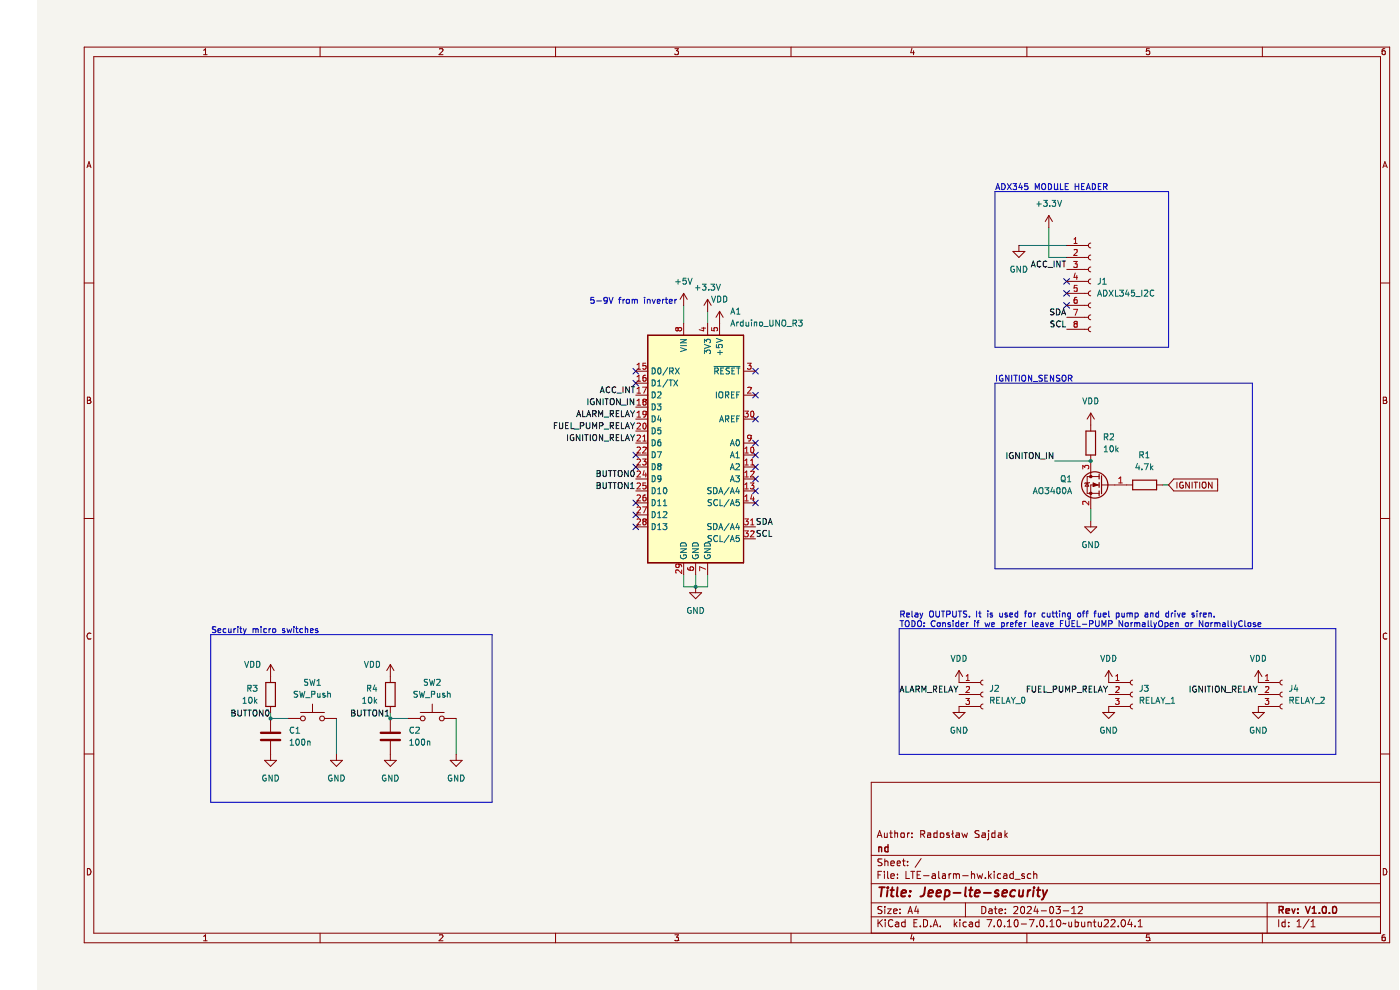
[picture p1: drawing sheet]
(kicad_sch (version 20230121) (generator eeschema)

 (paper "A4")

 (title_block
  (title "Jeep-lte-security")
  (date "2024-03-12")
  (rev "V1.0.0")
  (company "nd")
  (comment 1 "Author: Radosław Sajdak"))

 (lib_symbols
  (symbol "Connector:Conn_01x03_Socket" (pin_names (offset 1.016) hide) (in_bom yes) (on_board yes)
   (property "Reference" "J" (at 0 5.08 0) (effects (font (size 1.27 1.27))))
   (property "Value" "Conn_01x03_Socket" (at 0 -5.08 0) (effects (font (size 1.27 1.27))))
   (property "Footprint" "" (at 0 0 0) (effects (font (size 1.27 1.27)) hide))
   (property "Datasheet" "~" (at 0 0 0) (effects (font (size 1.27 1.27)) hide))
   (property "ki_locked" "" (at 0 0 0) (effects (font (size 1.27 1.27))))
   (symbol "Conn_01x03_Socket_1_1"
    (arc (start 0 -2.032) (mid -0.5058 -2.54) (end 0 -3.048) (stroke (width 0.1524) (type default)) (fill (type none)))
    (polyline (pts (xy -1.27 -2.54) (xy -0.508 -2.54)) (stroke (width 0.1524) (type default)) (fill (type none)))
    (polyline (pts (xy -1.27 0) (xy -0.508 0)) (stroke (width 0.1524) (type default)) (fill (type none)))
    (polyline (pts (xy -1.27 2.54) (xy -0.508 2.54)) (stroke (width 0.1524) (type default)) (fill (type none)))
    (arc (start 0 0.508) (mid -0.5058 0) (end 0 -0.508) (stroke (width 0.1524) (type default)) (fill (type none)))
    (arc (start 0 3.048) (mid -0.5058 2.54) (end 0 2.032) (stroke (width 0.1524) (type default)) (fill (type none)))
    (pin passive line (at -5.08 2.54 0) (length 3.81) (name "Pin_1" (effects (font (size 1.27 1.27)))) (number "1" (effects (font (size 1.27 1.27)))))
    (pin passive line (at -5.08 0 0) (length 3.81) (name "Pin_2" (effects (font (size 1.27 1.27)))) (number "2" (effects (font (size 1.27 1.27)))))
    (pin passive line (at -5.08 -2.54 0) (length 3.81) (name "Pin_3" (effects (font (size 1.27 1.27)))) (number "3" (effects (font (size 1.27 1.27)))))))
  (symbol "Connector:Conn_01x08_Socket" (pin_names (offset 1.016) hide) (in_bom yes) (on_board yes)
   (property "Reference" "J" (at 0 10.16 0) (effects (font (size 1.27 1.27))))
   (property "Value" "Conn_01x08_Socket" (at 0 -12.7 0) (effects (font (size 1.27 1.27))))
   (property "Footprint" "" (at 0 0 0) (effects (font (size 1.27 1.27)) hide))
   (property "Datasheet" "~" (at 0 0 0) (effects (font (size 1.27 1.27)) hide))
   (property "ki_locked" "" (at 0 0 0) (effects (font (size 1.27 1.27))))
   (symbol "Conn_01x08_Socket_1_1"
    (arc (start 0 -9.652) (mid -0.5058 -10.16) (end 0 -10.668) (stroke (width 0.1524) (type default)) (fill (type none)))
    (arc (start 0 -7.112) (mid -0.5058 -7.62) (end 0 -8.128) (stroke (width 0.1524) (type default)) (fill (type none)))
    (arc (start 0 -4.572) (mid -0.5058 -5.08) (end 0 -5.588) (stroke (width 0.1524) (type default)) (fill (type none)))
    (arc (start 0 -2.032) (mid -0.5058 -2.54) (end 0 -3.048) (stroke (width 0.1524) (type default)) (fill (type none)))
    (polyline (pts (xy -1.27 -10.16) (xy -0.508 -10.16)) (stroke (width 0.1524) (type default)) (fill (type none)))
    (polyline (pts (xy -1.27 -7.62) (xy -0.508 -7.62)) (stroke (width 0.1524) (type default)) (fill (type none)))
    (polyline (pts (xy -1.27 -5.08) (xy -0.508 -5.08)) (stroke (width 0.1524) (type default)) (fill (type none)))
    (polyline (pts (xy -1.27 -2.54) (xy -0.508 -2.54)) (stroke (width 0.1524) (type default)) (fill (type none)))
    (polyline (pts (xy -1.27 0) (xy -0.508 0)) (stroke (width 0.1524) (type default)) (fill (type none)))
    (polyline (pts (xy -1.27 2.54) (xy -0.508 2.54)) (stroke (width 0.1524) (type default)) (fill (type none)))
    (polyline (pts (xy -1.27 5.08) (xy -0.508 5.08)) (stroke (width 0.1524) (type default)) (fill (type none)))
    (polyline (pts (xy -1.27 7.62) (xy -0.508 7.62)) (stroke (width 0.1524) (type default)) (fill (type none)))
    (arc (start 0 0.508) (mid -0.5058 0) (end 0 -0.508) (stroke (width 0.1524) (type default)) (fill (type none)))
    (arc (start 0 3.048) (mid -0.5058 2.54) (end 0 2.032) (stroke (width 0.1524) (type default)) (fill (type none)))
    (arc (start 0 5.588) (mid -0.5058 5.08) (end 0 4.572) (stroke (width 0.1524) (type default)) (fill (type none)))
    (arc (start 0 8.128) (mid -0.5058 7.62) (end 0 7.112) (stroke (width 0.1524) (type default)) (fill (type none)))
    (pin passive line (at -5.08 7.62 0) (length 3.81) (name "Pin_1" (effects (font (size 1.27 1.27)))) (number "1" (effects (font (size 1.27 1.27)))))
    (pin passive line (at -5.08 5.08 0) (length 3.81) (name "Pin_2" (effects (font (size 1.27 1.27)))) (number "2" (effects (font (size 1.27 1.27)))))
    (pin passive line (at -5.08 2.54 0) (length 3.81) (name "Pin_3" (effects (font (size 1.27 1.27)))) (number "3" (effects (font (size 1.27 1.27)))))
    (pin passive line (at -5.08 0 0) (length 3.81) (name "Pin_4" (effects (font (size 1.27 1.27)))) (number "4" (effects (font (size 1.27 1.27)))))
    (pin passive line (at -5.08 -2.54 0) (length 3.81) (name "Pin_5" (effects (font (size 1.27 1.27)))) (number "5" (effects (font (size 1.27 1.27)))))
    (pin passive line (at -5.08 -5.08 0) (length 3.81) (name "Pin_6" (effects (font (size 1.27 1.27)))) (number "6" (effects (font (size 1.27 1.27)))))
    (pin passive line (at -5.08 -7.62 0) (length 3.81) (name "Pin_7" (effects (font (size 1.27 1.27)))) (number "7" (effects (font (size 1.27 1.27)))))
    (pin passive line (at -5.08 -10.16 0) (length 3.81) (name "Pin_8" (effects (font (size 1.27 1.27)))) (number "8" (effects (font (size 1.27 1.27)))))))
  (symbol "Device:C" (pin_numbers hide) (pin_names (offset 0.254)) (in_bom yes) (on_board yes)
   (property "Reference" "C" (at 0.635 2.54 0) (effects (font (size 1.27 1.27)) (justify left)))
   (property "Value" "C" (at 0.635 -2.54 0) (effects (font (size 1.27 1.27)) (justify left)))
   (property "Footprint" "" (at 0.9652 -3.81 0) (effects (font (size 1.27 1.27)) hide))
   (property "Datasheet" "~" (at 0 0 0) (effects (font (size 1.27 1.27)) hide))
   (symbol "C_0_1"
    (polyline (pts (xy -2.032 -0.762) (xy 2.032 -0.762)) (stroke (width 0.508) (type default)) (fill (type none)))
    (polyline (pts (xy -2.032 0.762) (xy 2.032 0.762)) (stroke (width 0.508) (type default)) (fill (type none))))
   (symbol "C_1_1"
    (pin passive line (at 0 3.81 270) (length 2.794) (name "~" (effects (font (size 1.27 1.27)))) (number "1" (effects (font (size 1.27 1.27)))))
    (pin passive line (at 0 -3.81 90) (length 2.794) (name "~" (effects (font (size 1.27 1.27)))) (number "2" (effects (font (size 1.27 1.27)))))))
  (symbol "Device:R" (pin_numbers hide) (pin_names (offset 0)) (in_bom yes) (on_board yes)
   (property "Reference" "R" (at 2.032 0 90) (effects (font (size 1.27 1.27))))
   (property "Value" "R" (at 0 0 90) (effects (font (size 1.27 1.27))))
   (property "Footprint" "" (at -1.778 0 90) (effects (font (size 1.27 1.27)) hide))
   (property "Datasheet" "~" (at 0 0 0) (effects (font (size 1.27 1.27)) hide))
   (symbol "R_0_1"
    (rectangle (start -1.016 -2.54) (end 1.016 2.54) (stroke (width 0.254) (type default)) (fill (type none))))
   (symbol "R_1_1"
    (pin passive line (at 0 3.81 270) (length 1.27) (name "~" (effects (font (size 1.27 1.27)))) (number "1" (effects (font (size 1.27 1.27)))))
    (pin passive line (at 0 -3.81 90) (length 1.27) (name "~" (effects (font (size 1.27 1.27)))) (number "2" (effects (font (size 1.27 1.27)))))))
  (symbol "MCU_Module:Arduino_UNO_R3" (in_bom yes) (on_board yes)
   (property "Reference" "A" (at -10.16 23.495 0) (effects (font (size 1.27 1.27)) (justify left bottom)))
   (property "Value" "Arduino_UNO_R3" (at 5.08 -26.67 0) (effects (font (size 1.27 1.27)) (justify left top)))
   (property "Footprint" "Module:Arduino_UNO_R3" (at 0 0 0) (effects (font (size 1.27 1.27) italic) hide))
   (property "Datasheet" "https://www.arduino.cc/en/Main/arduinoBoardUno" (at 0 0 0) (effects (font (size 1.27 1.27)) hide))
   (symbol "Arduino_UNO_R3_0_1"
    (rectangle (start -10.16 22.86) (end 10.16 -25.4) (stroke (width 0.254) (type default)) (fill (type background))))
   (symbol "Arduino_UNO_R3_1_1"
    (pin no_connect line (at -10.16 -20.32 0) (length 2.54) hide (name "NC" (effects (font (size 1.27 1.27)))) (number "1" (effects (font (size 1.27 1.27)))))
    (pin bidirectional line (at 12.7 -2.54 180) (length 2.54) (name "A1" (effects (font (size 1.27 1.27)))) (number "10" (effects (font (size 1.27 1.27)))))
    (pin bidirectional line (at 12.7 -5.08 180) (length 2.54) (name "A2" (effects (font (size 1.27 1.27)))) (number "11" (effects (font (size 1.27 1.27)))))
    (pin bidirectional line (at 12.7 -7.62 180) (length 2.54) (name "A3" (effects (font (size 1.27 1.27)))) (number "12" (effects (font (size 1.27 1.27)))))
    (pin bidirectional line (at 12.7 -10.16 180) (length 2.54) (name "SDA/A4" (effects (font (size 1.27 1.27)))) (number "13" (effects (font (size 1.27 1.27)))))
    (pin bidirectional line (at 12.7 -12.7 180) (length 2.54) (name "SCL/A5" (effects (font (size 1.27 1.27)))) (number "14" (effects (font (size 1.27 1.27)))))
    (pin bidirectional line (at -12.7 15.24 0) (length 2.54) (name "D0/RX" (effects (font (size 1.27 1.27)))) (number "15" (effects (font (size 1.27 1.27)))))
    (pin bidirectional line (at -12.7 12.7 0) (length 2.54) (name "D1/TX" (effects (font (size 1.27 1.27)))) (number "16" (effects (font (size 1.27 1.27)))))
    (pin bidirectional line (at -12.7 10.16 0) (length 2.54) (name "D2" (effects (font (size 1.27 1.27)))) (number "17" (effects (font (size 1.27 1.27)))))
    (pin bidirectional line (at -12.7 7.62 0) (length 2.54) (name "D3" (effects (font (size 1.27 1.27)))) (number "18" (effects (font (size 1.27 1.27)))))
    (pin bidirectional line (at -12.7 5.08 0) (length 2.54) (name "D4" (effects (font (size 1.27 1.27)))) (number "19" (effects (font (size 1.27 1.27)))))
    (pin output line (at 12.7 10.16 180) (length 2.54) (name "IOREF" (effects (font (size 1.27 1.27)))) (number "2" (effects (font (size 1.27 1.27)))))
    (pin bidirectional line (at -12.7 2.54 0) (length 2.54) (name "D5" (effects (font (size 1.27 1.27)))) (number "20" (effects (font (size 1.27 1.27)))))
    (pin bidirectional line (at -12.7 0 0) (length 2.54) (name "D6" (effects (font (size 1.27 1.27)))) (number "21" (effects (font (size 1.27 1.27)))))
    (pin bidirectional line (at -12.7 -2.54 0) (length 2.54) (name "D7" (effects (font (size 1.27 1.27)))) (number "22" (effects (font (size 1.27 1.27)))))
    (pin bidirectional line (at -12.7 -5.08 0) (length 2.54) (name "D8" (effects (font (size 1.27 1.27)))) (number "23" (effects (font (size 1.27 1.27)))))
    (pin bidirectional line (at -12.7 -7.62 0) (length 2.54) (name "D9" (effects (font (size 1.27 1.27)))) (number "24" (effects (font (size 1.27 1.27)))))
    (pin bidirectional line (at -12.7 -10.16 0) (length 2.54) (name "D10" (effects (font (size 1.27 1.27)))) (number "25" (effects (font (size 1.27 1.27)))))
    (pin bidirectional line (at -12.7 -12.7 0) (length 2.54) (name "D11" (effects (font (size 1.27 1.27)))) (number "26" (effects (font (size 1.27 1.27)))))
    (pin bidirectional line (at -12.7 -15.24 0) (length 2.54) (name "D12" (effects (font (size 1.27 1.27)))) (number "27" (effects (font (size 1.27 1.27)))))
    (pin bidirectional line (at -12.7 -17.78 0) (length 2.54) (name "D13" (effects (font (size 1.27 1.27)))) (number "28" (effects (font (size 1.27 1.27)))))
    (pin power_in line (at -2.54 -27.94 90) (length 2.54) (name "GND" (effects (font (size 1.27 1.27)))) (number "29" (effects (font (size 1.27 1.27)))))
    (pin input line (at 12.7 15.24 180) (length 2.54) (name "~{RESET}" (effects (font (size 1.27 1.27)))) (number "3" (effects (font (size 1.27 1.27)))))
    (pin input line (at 12.7 5.08 180) (length 2.54) (name "AREF" (effects (font (size 1.27 1.27)))) (number "30" (effects (font (size 1.27 1.27)))))
    (pin bidirectional line (at 12.7 -17.78 180) (length 2.54) (name "SDA/A4" (effects (font (size 1.27 1.27)))) (number "31" (effects (font (size 1.27 1.27)))))
    (pin bidirectional line (at 12.7 -20.32 180) (length 2.54) (name "SCL/A5" (effects (font (size 1.27 1.27)))) (number "32" (effects (font (size 1.27 1.27)))))
    (pin power_out line (at 2.54 25.4 270) (length 2.54) (name "3V3" (effects (font (size 1.27 1.27)))) (number "4" (effects (font (size 1.27 1.27)))))
    (pin power_out line (at 5.08 25.4 270) (length 2.54) (name "+5V" (effects (font (size 1.27 1.27)))) (number "5" (effects (font (size 1.27 1.27)))))
    (pin power_in line (at 0 -27.94 90) (length 2.54) (name "GND" (effects (font (size 1.27 1.27)))) (number "6" (effects (font (size 1.27 1.27)))))
    (pin power_in line (at 2.54 -27.94 90) (length 2.54) (name "GND" (effects (font (size 1.27 1.27)))) (number "7" (effects (font (size 1.27 1.27)))))
    (pin power_in line (at -2.54 25.4 270) (length 2.54) (name "VIN" (effects (font (size 1.27 1.27)))) (number "8" (effects (font (size 1.27 1.27)))))
    (pin bidirectional line (at 12.7 0 180) (length 2.54) (name "A0" (effects (font (size 1.27 1.27)))) (number "9" (effects (font (size 1.27 1.27)))))))
  (symbol "Switch:SW_Push" (pin_numbers hide) (pin_names (offset 1.016) hide) (in_bom yes) (on_board yes)
   (property "Reference" "SW" (at 1.27 2.54 0) (effects (font (size 1.27 1.27)) (justify left)))
   (property "Value" "SW_Push" (at 0 -1.524 0) (effects (font (size 1.27 1.27))))
   (property "Footprint" "" (at 0 5.08 0) (effects (font (size 1.27 1.27)) hide))
   (property "Datasheet" "~" (at 0 5.08 0) (effects (font (size 1.27 1.27)) hide))
   (symbol "SW_Push_0_1"
    (circle (center -2.032 0) (radius 0.508) (stroke (width 0) (type default)) (fill (type none)))
    (polyline (pts (xy 0 1.27) (xy 0 3.048)) (stroke (width 0) (type default)) (fill (type none)))
    (polyline (pts (xy 2.54 1.27) (xy -2.54 1.27)) (stroke (width 0) (type default)) (fill (type none)))
    (circle (center 2.032 0) (radius 0.508) (stroke (width 0) (type default)) (fill (type none)))
    (pin passive line (at -5.08 0 0) (length 2.54) (name "1" (effects (font (size 1.27 1.27)))) (number "1" (effects (font (size 1.27 1.27)))))
    (pin passive line (at 5.08 0 180) (length 2.54) (name "2" (effects (font (size 1.27 1.27)))) (number "2" (effects (font (size 1.27 1.27)))))))
  (symbol "Transistor_FET:AO3400A" (pin_names hide) (in_bom yes) (on_board yes)
   (property "Reference" "Q" (at 5.08 1.905 0) (effects (font (size 1.27 1.27)) (justify left)))
   (property "Value" "AO3400A" (at 5.08 0 0) (effects (font (size 1.27 1.27)) (justify left)))
   (property "Footprint" "Package_TO_SOT_SMD:SOT-23" (at 5.08 -1.905 0) (effects (font (size 1.27 1.27) italic) (justify left) hide))
   (property "Datasheet" "http://www.aosmd.com/pdfs/datasheet/AO3400A.pdf" (at 5.08 -3.81 0) (effects (font (size 1.27 1.27)) (justify left) hide))
   (symbol "AO3400A_0_1"
    (polyline (pts (xy 0.254 0) (xy -2.54 0)) (stroke (width 0) (type default)) (fill (type none)))
    (polyline (pts (xy 0.254 1.905) (xy 0.254 -1.905)) (stroke (width 0.254) (type default)) (fill (type none)))
    (polyline (pts (xy 0.762 -1.27) (xy 0.762 -2.286)) (stroke (width 0.254) (type default)) (fill (type none)))
    (polyline (pts (xy 0.762 0.508) (xy 0.762 -0.508)) (stroke (width 0.254) (type default)) (fill (type none)))
    (polyline (pts (xy 0.762 2.286) (xy 0.762 1.27)) (stroke (width 0.254) (type default)) (fill (type none)))
    (polyline (pts (xy 2.54 2.54) (xy 2.54 1.778)) (stroke (width 0) (type default)) (fill (type none)))
    (polyline (pts (xy 2.54 -2.54) (xy 2.54 0) (xy 0.762 0)) (stroke (width 0) (type default)) (fill (type none)))
    (polyline (pts (xy 0.762 -1.778) (xy 3.302 -1.778) (xy 3.302 1.778) (xy 0.762 1.778)) (stroke (width 0) (type default)) (fill (type none)))
    (polyline (pts (xy 1.016 0) (xy 2.032 0.381) (xy 2.032 -0.381) (xy 1.016 0)) (stroke (width 0) (type default)) (fill (type outline)))
    (polyline (pts (xy 2.794 0.508) (xy 2.921 0.381) (xy 3.683 0.381) (xy 3.81 0.254)) (stroke (width 0) (type default)) (fill (type none)))
    (polyline (pts (xy 3.302 0.381) (xy 2.921 -0.254) (xy 3.683 -0.254) (xy 3.302 0.381)) (stroke (width 0) (type default)) (fill (type none)))
    (circle (center 1.651 0) (radius 2.794) (stroke (width 0.254) (type default)) (fill (type none)))
    (circle (center 2.54 -1.778) (radius 0.254) (stroke (width 0) (type default)) (fill (type outline)))
    (circle (center 2.54 1.778) (radius 0.254) (stroke (width 0) (type default)) (fill (type outline))))
   (symbol "AO3400A_1_1"
    (pin input line (at -5.08 0 0) (length 2.54) (name "G" (effects (font (size 1.27 1.27)))) (number "1" (effects (font (size 1.27 1.27)))))
    (pin passive line (at 2.54 -5.08 90) (length 2.54) (name "S" (effects (font (size 1.27 1.27)))) (number "2" (effects (font (size 1.27 1.27)))))
    (pin passive line (at 2.54 5.08 270) (length 2.54) (name "D" (effects (font (size 1.27 1.27)))) (number "3" (effects (font (size 1.27 1.27)))))))
  (symbol "power:+3.3V" (power) (pin_names (offset 0)) (in_bom yes) (on_board yes)
   (property "Reference" "#PWR" (at 0 -3.81 0) (effects (font (size 1.27 1.27)) hide))
   (property "Value" "+3.3V" (at 0 3.556 0) (effects (font (size 1.27 1.27))))
   (property "Footprint" "" (at 0 0 0) (effects (font (size 1.27 1.27)) hide))
   (property "Datasheet" "" (at 0 0 0) (effects (font (size 1.27 1.27)) hide))
   (symbol "+3.3V_0_1"
    (polyline (pts (xy -0.762 1.27) (xy 0 2.54)) (stroke (width 0) (type default)) (fill (type none)))
    (polyline (pts (xy 0 0) (xy 0 2.54)) (stroke (width 0) (type default)) (fill (type none)))
    (polyline (pts (xy 0 2.54) (xy 0.762 1.27)) (stroke (width 0) (type default)) (fill (type none))))
   (symbol "+3.3V_1_1"
    (pin power_in line (at 0 0 90) (length 0) hide (name "+3.3V" (effects (font (size 1.27 1.27)))) (number "1" (effects (font (size 1.27 1.27)))))))
  (symbol "power:+5V" (power) (pin_names (offset 0)) (in_bom yes) (on_board yes)
   (property "Reference" "#PWR" (at 0 -3.81 0) (effects (font (size 1.27 1.27)) hide))
   (property "Value" "+5V" (at 0 3.556 0) (effects (font (size 1.27 1.27))))
   (property "Footprint" "" (at 0 0 0) (effects (font (size 1.27 1.27)) hide))
   (property "Datasheet" "" (at 0 0 0) (effects (font (size 1.27 1.27)) hide))
   (symbol "+5V_0_1"
    (polyline (pts (xy -0.762 1.27) (xy 0 2.54)) (stroke (width 0) (type default)) (fill (type none)))
    (polyline (pts (xy 0 0) (xy 0 2.54)) (stroke (width 0) (type default)) (fill (type none)))
    (polyline (pts (xy 0 2.54) (xy 0.762 1.27)) (stroke (width 0) (type default)) (fill (type none))))
   (symbol "+5V_1_1"
    (pin power_in line (at 0 0 90) (length 0) hide (name "+5V" (effects (font (size 1.27 1.27)))) (number "1" (effects (font (size 1.27 1.27)))))))
  (symbol "power:GND" (power) (pin_names (offset 0)) (in_bom yes) (on_board yes)
   (property "Reference" "#PWR" (at 0 -6.35 0) (effects (font (size 1.27 1.27)) hide))
   (property "Value" "GND" (at 0 -3.81 0) (effects (font (size 1.27 1.27))))
   (property "Footprint" "" (at 0 0 0) (effects (font (size 1.27 1.27)) hide))
   (property "Datasheet" "" (at 0 0 0) (effects (font (size 1.27 1.27)) hide))
   (symbol "GND_0_1"
    (polyline (pts (xy 0 0) (xy 0 -1.27) (xy 1.27 -1.27) (xy 0 -2.54) (xy -1.27 -1.27) (xy 0 -1.27)) (stroke (width 0) (type default)) (fill (type none))))
   (symbol "GND_1_1"
    (pin power_in line (at 0 0 270) (length 0) hide (name "GND" (effects (font (size 1.27 1.27)))) (number "1" (effects (font (size 1.27 1.27)))))))
  (symbol "power:VDD" (power) (pin_names (offset 0)) (in_bom yes) (on_board yes)
   (property "Reference" "#PWR" (at 0 -3.81 0) (effects (font (size 1.27 1.27)) hide))
   (property "Value" "VDD" (at 0 3.81 0) (effects (font (size 1.27 1.27))))
   (property "Footprint" "" (at 0 0 0) (effects (font (size 1.27 1.27)) hide))
   (property "Datasheet" "" (at 0 0 0) (effects (font (size 1.27 1.27)) hide))
   (symbol "VDD_0_1"
    (polyline (pts (xy -0.762 1.27) (xy 0 2.54)) (stroke (width 0) (type default)) (fill (type none)))
    (polyline (pts (xy 0 0) (xy 0 2.54)) (stroke (width 0) (type default)) (fill (type none)))
    (polyline (pts (xy 0 2.54) (xy 0.762 1.27)) (stroke (width 0) (type default)) (fill (type none))))
   (symbol "VDD_1_1"
    (pin power_in line (at 0 0 90) (length 0) hide (name "VDD" (effects (font (size 1.27 1.27)))) (number "1" (effects (font (size 1.27 1.27))))))))

 (junction (at 49.53 152.4) (diameter 0) (color 0 0 0 0))
 (junction (at 139.7 124.46) (diameter 0) (color 0 0 0 0))
 (junction (at 223.52 97.79) (diameter 0) (color 0 0 0 0))
 (junction (at 74.93 152.4) (diameter 0) (color 0 0 0 0))

 (no_connect (at 152.4 83.82))
 (no_connect (at 218.44 62.23))
 (no_connect (at 127 106.68))
 (no_connect (at 127 78.74))
 (no_connect (at 152.4 88.9))
 (no_connect (at 127 111.76))
 (no_connect (at 152.4 104.14))
 (no_connect (at 127 81.28))
 (no_connect (at 152.4 101.6))
 (no_connect (at 127 96.52))
 (no_connect (at 152.4 93.98))
 (no_connect (at 152.4 78.74))
 (no_connect (at 218.44 64.77))
 (no_connect (at 152.4 96.52))
 (no_connect (at 127 109.22))
 (no_connect (at 218.44 59.69))
 (no_connect (at 127 99.06))
 (no_connect (at 152.4 99.06))
 (no_connect (at 152.4 106.68))

 (wire (pts (xy 74.93 152.4) (xy 78.74 152.4)) (stroke (width 0) (type default)))
 (wire (pts (xy 74.93 151.13) (xy 74.93 152.4)) (stroke (width 0) (type default)))
 (wire (pts (xy 137.16 121.92) (xy 137.16 124.46)) (stroke (width 0) (type default)))
 (wire (pts (xy 215.9 97.79) (xy 223.52 97.79)) (stroke (width 0) (type default)))
 (wire (pts (xy 142.24 66.04) (xy 142.24 68.58)) (stroke (width 0) (type default)))
 (wire (pts (xy 218.44 54.61) (xy 214.63 54.61)) (stroke (width 0) (type default)))
 (wire (pts (xy 223.52 110.49) (xy 223.52 107.95)) (stroke (width 0) (type default)))
 (wire (pts (xy 142.24 121.92) (xy 142.24 124.46)) (stroke (width 0) (type default)))
 (wire (pts (xy 142.24 124.46) (xy 139.7 124.46)) (stroke (width 0) (type default)))
 (wire (pts (xy 214.63 54.61) (xy 214.63 48.26)) (stroke (width 0) (type default)))
 (wire (pts (xy 88.9 160.02) (xy 88.9 152.4)) (stroke (width 0) (type default)))
 (wire (pts (xy 139.7 121.92) (xy 139.7 124.46)) (stroke (width 0) (type default)))
 (wire (pts (xy 63.5 160.02) (xy 63.5 152.4)) (stroke (width 0) (type default)))
 (wire (pts (xy 240.03 102.87) (xy 238.76 102.87)) (stroke (width 0) (type default)))
 (wire (pts (xy 49.53 151.13) (xy 49.53 152.4)) (stroke (width 0) (type default)))
 (wire (pts (xy 139.7 124.46) (xy 137.16 124.46)) (stroke (width 0) (type default)))
 (wire (pts (xy 49.53 152.4) (xy 53.34 152.4)) (stroke (width 0) (type default)))
 (wire (pts (xy 137.16 64.77) (xy 137.16 68.58)) (stroke (width 0) (type default)))
 (wire (pts (xy 208.28 52.07) (xy 218.44 52.07)) (stroke (width 0) (type default)))

 (rectangle (start 182.88 133.35) (end 275.59 160.02) (stroke (width 0) (type default)) (fill (type none)))
 (rectangle (start 36.83 134.62) (end 96.52 170.18) (stroke (width 0) (type default)) (fill (type none)))
 (rectangle (start 203.2 81.28) (end 257.81 120.65) (stroke (width 0) (type default)) (fill (type none)))
 (rectangle (start 203.2 40.64) (end 240.03 73.66) (stroke (width 0) (type default)) (fill (type none)))

 (text "ADX345 MODULE HEADER" (at 203.2 40.64 0) (effects (font (size 1.27 1.27)) (justify left bottom)))
 (text "5-9V from inverter" (at 135.89 64.77 0) (effects (font (size 1.27 1.27)) (justify right bottom)))
 (text "IGNITION_SENSOR\n" (at 203.2 81.28 0) (effects (font (size 1.27 1.27)) (justify left bottom)))
 (text "Relay OUTPUTS. It is used for cutting off fuel pump and drive siren.\nTODO: Consider if we prefer leave FUEL-PUMP NormallyOpen or NormallyClose" (at 182.88 133.35 0) (effects (font (size 1.27 1.27)) (justify left bottom)))
 (text "Security micro switches" (at 36.83 134.62 0) (effects (font (size 1.27 1.27)) (justify left bottom)))

 (label "SCL" (at 218.44 69.85 180) (fields_autoplaced) (effects (font (size 1.27 1.27)) (justify right bottom)))
 (label "ACC_INT" (at 218.44 57.15 180) (fields_autoplaced) (effects (font (size 1.27 1.27)) (justify right bottom)))
 (label "ALARM_RELAY" (at 127 88.9 180) (fields_autoplaced) (effects (font (size 1.27 1.27)) (justify right bottom)))
 (label "ACC_INT" (at 127 83.82 180) (fields_autoplaced) (effects (font (size 1.27 1.27)) (justify right bottom)))
 (label "SCL" (at 152.4 114.3 0) (fields_autoplaced) (effects (font (size 1.27 1.27)) (justify left bottom)))
 (label "SDA" (at 218.44 67.31 180) (fields_autoplaced) (effects (font (size 1.27 1.27)) (justify right bottom)))
 (label "IGNITION_RELAY" (at 127 93.98 180) (fields_autoplaced) (effects (font (size 1.27 1.27)) (justify right bottom)))
 (label "BUTTON1" (at 127 104.14 180) (fields_autoplaced) (effects (font (size 1.27 1.27)) (justify right bottom)))
 (label "IGNITON_IN" (at 215.9 97.79 180) (fields_autoplaced) (effects (font (size 1.27 1.27)) (justify right bottom)))
 (label "SDA" (at 152.4 111.76 0) (fields_autoplaced) (effects (font (size 1.27 1.27)) (justify left bottom)))
 (label "FUEL_PUMP_RELAY" (at 227.33 147.32 180) (fields_autoplaced) (effects (font (size 1.27 1.27)) (justify right bottom)))
 (label "BUTTON0" (at 49.53 152.4 180) (fields_autoplaced) (effects (font (size 1.27 1.27)) (justify right bottom)))
 (label "IGNITON_IN" (at 127 86.36 180) (fields_autoplaced) (effects (font (size 1.27 1.27)) (justify right bottom)))
 (label "IGNITION_RELAY" (at 259.08 147.32 180) (fields_autoplaced) (effects (font (size 1.27 1.27)) (justify right bottom)))
 (label "FUEL_PUMP_RELAY" (at 127 91.44 180) (fields_autoplaced) (effects (font (size 1.27 1.27)) (justify right bottom)))
 (label "BUTTON1" (at 74.93 152.4 180) (fields_autoplaced) (effects (font (size 1.27 1.27)) (justify right bottom)))
 (label "ALARM_RELAY" (at 195.58 147.32 180) (fields_autoplaced) (effects (font (size 1.27 1.27)) (justify right bottom)))
 (label "BUTTON0" (at 127 101.6 180) (fields_autoplaced) (effects (font (size 1.27 1.27)) (justify right bottom)))

 (global_label "IGNITION" (shape input) (at 240.03 102.87 0) (fields_autoplaced) (effects (font (size 1.27 1.27)) (justify left))
  (property "Intersheetrefs" "${INTERSHEET_REFS}" (at 251.0587 102.87 0) (effects (font (size 1.27 1.27)) (justify left) hide)))

 (symbol (lib_id "Switch:SW_Push") (at 58.42 152.4 0) (unit 1) (in_bom yes) (on_board yes) (dnp no) (fields_autoplaced)
  (property "Reference" "SW1" (at 58.42 144.78 0) (effects (font (size 1.27 1.27))))
  (property "Value" "SW_Push" (at 58.42 147.32 0) (effects (font (size 1.27 1.27))))
  (property "Footprint" "" (at 58.42 147.32 0) (effects (font (size 1.27 1.27)) hide))
  (property "Datasheet" "~" (at 58.42 147.32 0) (effects (font (size 1.27 1.27)) hide)) (pin "1") (pin "2"))

 (symbol (lib_id "Device:C") (at 74.93 156.21 0) (unit 1) (in_bom yes) (on_board yes) (dnp no) (fields_autoplaced)
  (property "Reference" "C2" (at 78.74 154.94 0) (effects (font (size 1.27 1.27)) (justify left)))
  (property "Value" "100n" (at 78.74 157.48 0) (effects (font (size 1.27 1.27)) (justify left)))
  (property "Footprint" "" (at 75.8952 160.02 0) (effects (font (size 1.27 1.27)) hide))
  (property "Datasheet" "~" (at 74.93 156.21 0) (effects (font (size 1.27 1.27)) hide)) (pin "2") (pin "1"))

 (symbol (lib_id "Connector:Conn_01x08_Socket") (at 223.52 59.69 0) (unit 1) (in_bom yes) (on_board yes) (dnp no) (fields_autoplaced)
  (property "Reference" "J1" (at 224.79 59.69 0) (effects (font (size 1.27 1.27)) (justify left)))
  (property "Value" "ADXL345_I2C" (at 224.79 62.23 0) (effects (font (size 1.27 1.27)) (justify left)))
  (property "Footprint" "Connector_PinSocket_2.54mm:PinSocket_1x08_P2.54mm_Vertical" (at 223.52 59.69 0) (effects (font (size 1.27 1.27)) hide))
  (property "Datasheet" "~" (at 223.52 59.69 0) (effects (font (size 1.27 1.27)) hide)) (pin "8") (pin "6") (pin "4") (pin "3") (pin "1") (pin "2") (pin "5") (pin "7"))

 (symbol (lib_id "Transistor_FET:AO3400A") (at 226.06 102.87 0) (mirror y) (unit 1) (in_bom yes) (on_board yes) (dnp no)
  (property "Reference" "Q1" (at 219.71 101.6 0) (effects (font (size 1.27 1.27)) (justify left)))
  (property "Value" "AO3400A" (at 219.71 104.14 0) (effects (font (size 1.27 1.27)) (justify left)))
  (property "Footprint" "Package_TO_SOT_SMD:SOT-23" (at 220.98 104.775 0) (effects (font (size 1.27 1.27) italic) (justify left) hide))
  (property "Datasheet" "http://www.aosmd.com/pdfs/datasheet/AO3400A.pdf" (at 220.98 106.68 0) (effects (font (size 1.27 1.27)) (justify left) hide)) (pin "2") (pin "3") (pin "1"))

 (symbol (lib_id "power:+5V") (at 137.16 64.77 0) (unit 1) (in_bom yes) (on_board yes) (dnp no) (fields_autoplaced)
  (property "Reference" "#PWR013" (at 137.16 68.58 0) (effects (font (size 1.27 1.27)) hide))
  (property "Value" "+5V" (at 137.16 59.69 0) (effects (font (size 1.27 1.27))))
  (property "Footprint" "" (at 137.16 64.77 0) (effects (font (size 1.27 1.27)) hide))
  (property "Datasheet" "" (at 137.16 64.77 0) (effects (font (size 1.27 1.27)) hide)) (pin "1"))

 (symbol (lib_id "power:GND") (at 49.53 160.02 0) (unit 1) (in_bom yes) (on_board yes) (dnp no) (fields_autoplaced)
  (property "Reference" "#PWR07" (at 49.53 166.37 0) (effects (font (size 1.27 1.27)) hide))
  (property "Value" "GND" (at 49.53 165.1 0) (effects (font (size 1.27 1.27))))
  (property "Footprint" "" (at 49.53 160.02 0) (effects (font (size 1.27 1.27)) hide))
  (property "Datasheet" "" (at 49.53 160.02 0) (effects (font (size 1.27 1.27)) hide)) (pin "1"))

 (symbol (lib_id "Connector:Conn_01x03_Socket") (at 200.66 147.32 0) (unit 1) (in_bom yes) (on_board yes) (dnp no) (fields_autoplaced)
  (property "Reference" "J2" (at 201.93 146.05 0) (effects (font (size 1.27 1.27)) (justify left)))
  (property "Value" "RELAY_0" (at 201.93 148.59 0) (effects (font (size 1.27 1.27)) (justify left)))
  (property "Footprint" "Connector_PinSocket_2.54mm:PinSocket_1x03_P2.54mm_Vertical" (at 200.66 147.32 0) (effects (font (size 1.27 1.27)) hide))
  (property "Datasheet" "~" (at 200.66 147.32 0) (effects (font (size 1.27 1.27)) hide)) (pin "2") (pin "1") (pin "3"))

 (symbol (lib_id "power:VDD") (at 227.33 144.78 0) (unit 1) (in_bom yes) (on_board yes) (dnp no) (fields_autoplaced)
  (property "Reference" "#PWR011" (at 227.33 148.59 0) (effects (font (size 1.27 1.27)) hide))
  (property "Value" "VDD" (at 227.33 139.7 0) (effects (font (size 1.27 1.27))))
  (property "Footprint" "" (at 227.33 144.78 0) (effects (font (size 1.27 1.27)) hide))
  (property "Datasheet" "" (at 227.33 144.78 0) (effects (font (size 1.27 1.27)) hide)) (pin "1"))

 (symbol (lib_id "power:+3.3V") (at 214.63 48.26 0) (unit 1) (in_bom yes) (on_board yes) (dnp no) (fields_autoplaced)
  (property "Reference" "#PWR019" (at 214.63 52.07 0) (effects (font (size 1.27 1.27)) hide))
  (property "Value" "+3.3V" (at 214.63 43.18 0) (effects (font (size 1.27 1.27))))
  (property "Footprint" "" (at 214.63 48.26 0) (effects (font (size 1.27 1.27)) hide))
  (property "Datasheet" "" (at 214.63 48.26 0) (effects (font (size 1.27 1.27)) hide)) (pin "1"))

 (symbol (lib_id "power:GND") (at 195.58 149.86 0) (unit 1) (in_bom yes) (on_board yes) (dnp no) (fields_autoplaced)
  (property "Reference" "#PWR03" (at 195.58 156.21 0) (effects (font (size 1.27 1.27)) hide))
  (property "Value" "GND" (at 195.58 154.94 0) (effects (font (size 1.27 1.27))))
  (property "Footprint" "" (at 195.58 149.86 0) (effects (font (size 1.27 1.27)) hide))
  (property "Datasheet" "" (at 195.58 149.86 0) (effects (font (size 1.27 1.27)) hide)) (pin "1"))

 (symbol (lib_id "Device:R") (at 234.95 102.87 90) (unit 1) (in_bom yes) (on_board yes) (dnp no) (fields_autoplaced)
  (property "Reference" "R1" (at 234.95 96.52 90) (effects (font (size 1.27 1.27))))
  (property "Value" "4.7k" (at 234.95 99.06 90) (effects (font (size 1.27 1.27))))
  (property "Footprint" "" (at 234.95 104.648 90) (effects (font (size 1.27 1.27)) hide))
  (property "Datasheet" "~" (at 234.95 102.87 0) (effects (font (size 1.27 1.27)) hide)) (pin "2") (pin "1"))

 (symbol (lib_id "power:GND") (at 227.33 149.86 0) (unit 1) (in_bom yes) (on_board yes) (dnp no) (fields_autoplaced)
  (property "Reference" "#PWR012" (at 227.33 156.21 0) (effects (font (size 1.27 1.27)) hide))
  (property "Value" "GND" (at 227.33 154.94 0) (effects (font (size 1.27 1.27))))
  (property "Footprint" "" (at 227.33 149.86 0) (effects (font (size 1.27 1.27)) hide))
  (property "Datasheet" "" (at 227.33 149.86 0) (effects (font (size 1.27 1.27)) hide)) (pin "1"))

 (symbol (lib_id "Device:R") (at 49.53 147.32 0) (mirror x) (unit 1) (in_bom yes) (on_board yes) (dnp no) (fields_autoplaced)
  (property "Reference" "R3" (at 46.99 146.05 0) (effects (font (size 1.27 1.27)) (justify right)))
  (property "Value" "10k" (at 46.99 148.59 0) (effects (font (size 1.27 1.27)) (justify right)))
  (property "Footprint" "" (at 47.752 147.32 90) (effects (font (size 1.27 1.27)) hide))
  (property "Datasheet" "~" (at 49.53 147.32 0) (effects (font (size 1.27 1.27)) hide)) (pin "2") (pin "1"))

 (symbol (lib_id "power:VDD") (at 223.52 90.17 0) (unit 1) (in_bom yes) (on_board yes) (dnp no) (fields_autoplaced)
  (property "Reference" "#PWR02" (at 223.52 93.98 0) (effects (font (size 1.27 1.27)) hide))
  (property "Value" "VDD" (at 223.52 85.09 0) (effects (font (size 1.27 1.27))))
  (property "Footprint" "" (at 223.52 90.17 0) (effects (font (size 1.27 1.27)) hide))
  (property "Datasheet" "" (at 223.52 90.17 0) (effects (font (size 1.27 1.27)) hide)) (pin "1"))

 (symbol (lib_id "power:GND") (at 208.28 52.07 0) (unit 1) (in_bom yes) (on_board yes) (dnp no) (fields_autoplaced)
  (property "Reference" "#PWR018" (at 208.28 58.42 0) (effects (font (size 1.27 1.27)) hide))
  (property "Value" "GND" (at 208.28 57.15 0) (effects (font (size 1.27 1.27))))
  (property "Footprint" "" (at 208.28 52.07 0) (effects (font (size 1.27 1.27)) hide))
  (property "Datasheet" "" (at 208.28 52.07 0) (effects (font (size 1.27 1.27)) hide)) (pin "1"))

 (symbol (lib_id "power:VDD") (at 259.08 144.78 0) (unit 1) (in_bom yes) (on_board yes) (dnp no) (fields_autoplaced)
  (property "Reference" "#PWR016" (at 259.08 148.59 0) (effects (font (size 1.27 1.27)) hide))
  (property "Value" "VDD" (at 259.08 139.7 0) (effects (font (size 1.27 1.27))))
  (property "Footprint" "" (at 259.08 144.78 0) (effects (font (size 1.27 1.27)) hide))
  (property "Datasheet" "" (at 259.08 144.78 0) (effects (font (size 1.27 1.27)) hide)) (pin "1"))

 (symbol (lib_id "power:GND") (at 88.9 160.02 0) (unit 1) (in_bom yes) (on_board yes) (dnp no) (fields_autoplaced)
  (property "Reference" "#PWR010" (at 88.9 166.37 0) (effects (font (size 1.27 1.27)) hide))
  (property "Value" "GND" (at 88.9 165.1 0) (effects (font (size 1.27 1.27))))
  (property "Footprint" "" (at 88.9 160.02 0) (effects (font (size 1.27 1.27)) hide))
  (property "Datasheet" "" (at 88.9 160.02 0) (effects (font (size 1.27 1.27)) hide)) (pin "1"))

 (symbol (lib_id "power:GND") (at 63.5 160.02 0) (unit 1) (in_bom yes) (on_board yes) (dnp no) (fields_autoplaced)
  (property "Reference" "#PWR05" (at 63.5 166.37 0) (effects (font (size 1.27 1.27)) hide))
  (property "Value" "GND" (at 63.5 165.1 0) (effects (font (size 1.27 1.27))))
  (property "Footprint" "" (at 63.5 160.02 0) (effects (font (size 1.27 1.27)) hide))
  (property "Datasheet" "" (at 63.5 160.02 0) (effects (font (size 1.27 1.27)) hide)) (pin "1"))

 (symbol (lib_id "Device:C") (at 49.53 156.21 0) (unit 1) (in_bom yes) (on_board yes) (dnp no) (fields_autoplaced)
  (property "Reference" "C1" (at 53.34 154.94 0) (effects (font (size 1.27 1.27)) (justify left)))
  (property "Value" "100n" (at 53.34 157.48 0) (effects (font (size 1.27 1.27)) (justify left)))
  (property "Footprint" "" (at 50.4952 160.02 0) (effects (font (size 1.27 1.27)) hide))
  (property "Datasheet" "~" (at 49.53 156.21 0) (effects (font (size 1.27 1.27)) hide)) (pin "2") (pin "1"))

 (symbol (lib_id "power:VDD") (at 195.58 144.78 0) (unit 1) (in_bom yes) (on_board yes) (dnp no) (fields_autoplaced)
  (property "Reference" "#PWR04" (at 195.58 148.59 0) (effects (font (size 1.27 1.27)) hide))
  (property "Value" "VDD" (at 195.58 139.7 0) (effects (font (size 1.27 1.27))))
  (property "Footprint" "" (at 195.58 144.78 0) (effects (font (size 1.27 1.27)) hide))
  (property "Datasheet" "" (at 195.58 144.78 0) (effects (font (size 1.27 1.27)) hide)) (pin "1"))

 (symbol (lib_id "power:VDD") (at 49.53 143.51 0) (mirror y) (unit 1) (in_bom yes) (on_board yes) (dnp no)
  (property "Reference" "#PWR06" (at 49.53 147.32 0) (effects (font (size 1.27 1.27)) hide))
  (property "Value" "VDD" (at 45.72 140.97 0) (effects (font (size 1.27 1.27))))
  (property "Footprint" "" (at 49.53 143.51 0) (effects (font (size 1.27 1.27)) hide))
  (property "Datasheet" "" (at 49.53 143.51 0) (effects (font (size 1.27 1.27)) hide)) (pin "1"))

 (symbol (lib_id "power:GND") (at 139.7 124.46 0) (unit 1) (in_bom yes) (on_board yes) (dnp no) (fields_autoplaced)
  (property "Reference" "#PWR015" (at 139.7 130.81 0) (effects (font (size 1.27 1.27)) hide))
  (property "Value" "GND" (at 139.7 129.54 0) (effects (font (size 1.27 1.27))))
  (property "Footprint" "" (at 139.7 124.46 0) (effects (font (size 1.27 1.27)) hide))
  (property "Datasheet" "" (at 139.7 124.46 0) (effects (font (size 1.27 1.27)) hide)) (pin "1"))

 (symbol (lib_id "power:VDD") (at 144.78 68.58 0) (mirror y) (unit 1) (in_bom yes) (on_board yes) (dnp no)
  (property "Reference" "#PWR014" (at 144.78 72.39 0) (effects (font (size 1.27 1.27)) hide))
  (property "Value" "VDD" (at 144.78 63.5 0) (effects (font (size 1.27 1.27))))
  (property "Footprint" "" (at 144.78 68.58 0) (effects (font (size 1.27 1.27)) hide))
  (property "Datasheet" "" (at 144.78 68.58 0) (effects (font (size 1.27 1.27)) hide)) (pin "1"))

 (symbol (lib_id "Switch:SW_Push") (at 83.82 152.4 0) (unit 1) (in_bom yes) (on_board yes) (dnp no) (fields_autoplaced)
  (property "Reference" "SW2" (at 83.82 144.78 0) (effects (font (size 1.27 1.27))))
  (property "Value" "SW_Push" (at 83.82 147.32 0) (effects (font (size 1.27 1.27))))
  (property "Footprint" "" (at 83.82 147.32 0) (effects (font (size 1.27 1.27)) hide))
  (property "Datasheet" "~" (at 83.82 147.32 0) (effects (font (size 1.27 1.27)) hide)) (pin "1") (pin "2"))

 (symbol (lib_id "power:+3.3V") (at 142.24 66.04 0) (unit 1) (in_bom yes) (on_board yes) (dnp no) (fields_autoplaced)
  (property "Reference" "#PWR020" (at 142.24 69.85 0) (effects (font (size 1.27 1.27)) hide))
  (property "Value" "+3.3V" (at 142.24 60.96 0) (effects (font (size 1.27 1.27))))
  (property "Footprint" "" (at 142.24 66.04 0) (effects (font (size 1.27 1.27)) hide))
  (property "Datasheet" "" (at 142.24 66.04 0) (effects (font (size 1.27 1.27)) hide)) (pin "1"))

 (symbol (lib_id "power:GND") (at 223.52 110.49 0) (unit 1) (in_bom yes) (on_board yes) (dnp no) (fields_autoplaced)
  (property "Reference" "#PWR01" (at 223.52 116.84 0) (effects (font (size 1.27 1.27)) hide))
  (property "Value" "GND" (at 223.52 115.57 0) (effects (font (size 1.27 1.27))))
  (property "Footprint" "" (at 223.52 110.49 0) (effects (font (size 1.27 1.27)) hide))
  (property "Datasheet" "" (at 223.52 110.49 0) (effects (font (size 1.27 1.27)) hide)) (pin "1"))

 (symbol (lib_id "power:GND") (at 259.08 149.86 0) (unit 1) (in_bom yes) (on_board yes) (dnp no) (fields_autoplaced)
  (property "Reference" "#PWR017" (at 259.08 156.21 0) (effects (font (size 1.27 1.27)) hide))
  (property "Value" "GND" (at 259.08 154.94 0) (effects (font (size 1.27 1.27))))
  (property "Footprint" "" (at 259.08 149.86 0) (effects (font (size 1.27 1.27)) hide))
  (property "Datasheet" "" (at 259.08 149.86 0) (effects (font (size 1.27 1.27)) hide)) (pin "1"))

 (symbol (lib_id "Connector:Conn_01x03_Socket") (at 232.41 147.32 0) (unit 1) (in_bom yes) (on_board yes) (dnp no) (fields_autoplaced)
  (property "Reference" "J3" (at 233.68 146.05 0) (effects (font (size 1.27 1.27)) (justify left)))
  (property "Value" "RELAY_1" (at 233.68 148.59 0) (effects (font (size 1.27 1.27)) (justify left)))
  (property "Footprint" "Connector_PinSocket_2.54mm:PinSocket_1x03_P2.54mm_Vertical" (at 232.41 147.32 0) (effects (font (size 1.27 1.27)) hide))
  (property "Datasheet" "~" (at 232.41 147.32 0) (effects (font (size 1.27 1.27)) hide)) (pin "2") (pin "1") (pin "3"))

 (symbol (lib_id "power:GND") (at 74.93 160.02 0) (unit 1) (in_bom yes) (on_board yes) (dnp no) (fields_autoplaced)
  (property "Reference" "#PWR09" (at 74.93 166.37 0) (effects (font (size 1.27 1.27)) hide))
  (property "Value" "GND" (at 74.93 165.1 0) (effects (font (size 1.27 1.27))))
  (property "Footprint" "" (at 74.93 160.02 0) (effects (font (size 1.27 1.27)) hide))
  (property "Datasheet" "" (at 74.93 160.02 0) (effects (font (size 1.27 1.27)) hide)) (pin "1"))

 (symbol (lib_id "MCU_Module:Arduino_UNO_R3") (at 139.7 93.98 0) (unit 1) (in_bom yes) (on_board yes) (dnp no) (fields_autoplaced)
  (property "Reference" "A1" (at 146.9741 66.04 0) (effects (font (size 1.27 1.27)) (justify left)))
  (property "Value" "Arduino_UNO_R3" (at 146.9741 68.58 0) (effects (font (size 1.27 1.27)) (justify left)))
  (property "Footprint" "Module:Arduino_UNO_R3" (at 139.7 93.98 0) (effects (font (size 1.27 1.27) italic) hide))
  (property "Datasheet" "https://www.arduino.cc/en/Main/arduinoBoardUno" (at 139.7 93.98 0) (effects (font (size 1.27 1.27)) hide)) (pin "2") (pin "12") (pin "5") (pin "20") (pin "18") (pin "17") (pin "25") (pin "19") (pin "30") (pin "26") (pin "6") (pin "22") (pin "27") (pin "32") (pin "24") (pin "28") (pin "29") (pin "3") (pin "16") (pin "21") (pin "23") (pin "7") (pin "8") (pin "13") (pin "11") (pin "10") (pin "4") (pin "9") (pin "15") (pin "31") (pin "1") (pin "14"))

 (symbol (lib_id "Device:R") (at 74.93 147.32 0) (mirror x) (unit 1) (in_bom yes) (on_board yes) (dnp no) (fields_autoplaced)
  (property "Reference" "R4" (at 72.39 146.05 0) (effects (font (size 1.27 1.27)) (justify right)))
  (property "Value" "10k" (at 72.39 148.59 0) (effects (font (size 1.27 1.27)) (justify right)))
  (property "Footprint" "" (at 73.152 147.32 90) (effects (font (size 1.27 1.27)) hide))
  (property "Datasheet" "~" (at 74.93 147.32 0) (effects (font (size 1.27 1.27)) hide)) (pin "2") (pin "1"))

 (symbol (lib_id "Device:R") (at 223.52 93.98 180) (unit 1) (in_bom yes) (on_board yes) (dnp no) (fields_autoplaced)
  (property "Reference" "R2" (at 226.06 92.71 0) (effects (font (size 1.27 1.27)) (justify right)))
  (property "Value" "10k" (at 226.06 95.25 0) (effects (font (size 1.27 1.27)) (justify right)))
  (property "Footprint" "" (at 225.298 93.98 90) (effects (font (size 1.27 1.27)) hide))
  (property "Datasheet" "~" (at 223.52 93.98 0) (effects (font (size 1.27 1.27)) hide)) (pin "2") (pin "1"))

 (symbol (lib_id "power:VDD") (at 74.93 143.51 0) (mirror y) (unit 1) (in_bom yes) (on_board yes) (dnp no)
  (property "Reference" "#PWR08" (at 74.93 147.32 0) (effects (font (size 1.27 1.27)) hide))
  (property "Value" "VDD" (at 71.12 140.97 0) (effects (font (size 1.27 1.27))))
  (property "Footprint" "" (at 74.93 143.51 0) (effects (font (size 1.27 1.27)) hide))
  (property "Datasheet" "" (at 74.93 143.51 0) (effects (font (size 1.27 1.27)) hide)) (pin "1"))

 (symbol (lib_id "Connector:Conn_01x03_Socket") (at 264.16 147.32 0) (unit 1) (in_bom yes) (on_board yes) (dnp no) (fields_autoplaced)
  (property "Reference" "J4" (at 265.43 146.05 0) (effects (font (size 1.27 1.27)) (justify left)))
  (property "Value" "RELAY_2" (at 265.43 148.59 0) (effects (font (size 1.27 1.27)) (justify left)))
  (property "Footprint" "Connector_PinSocket_2.54mm:PinSocket_1x03_P2.54mm_Vertical" (at 264.16 147.32 0) (effects (font (size 1.27 1.27)) hide))
  (property "Datasheet" "~" (at 264.16 147.32 0) (effects (font (size 1.27 1.27)) hide)) (pin "2") (pin "1") (pin "3"))

 (sheet_instances (path "" (page "1"))))
